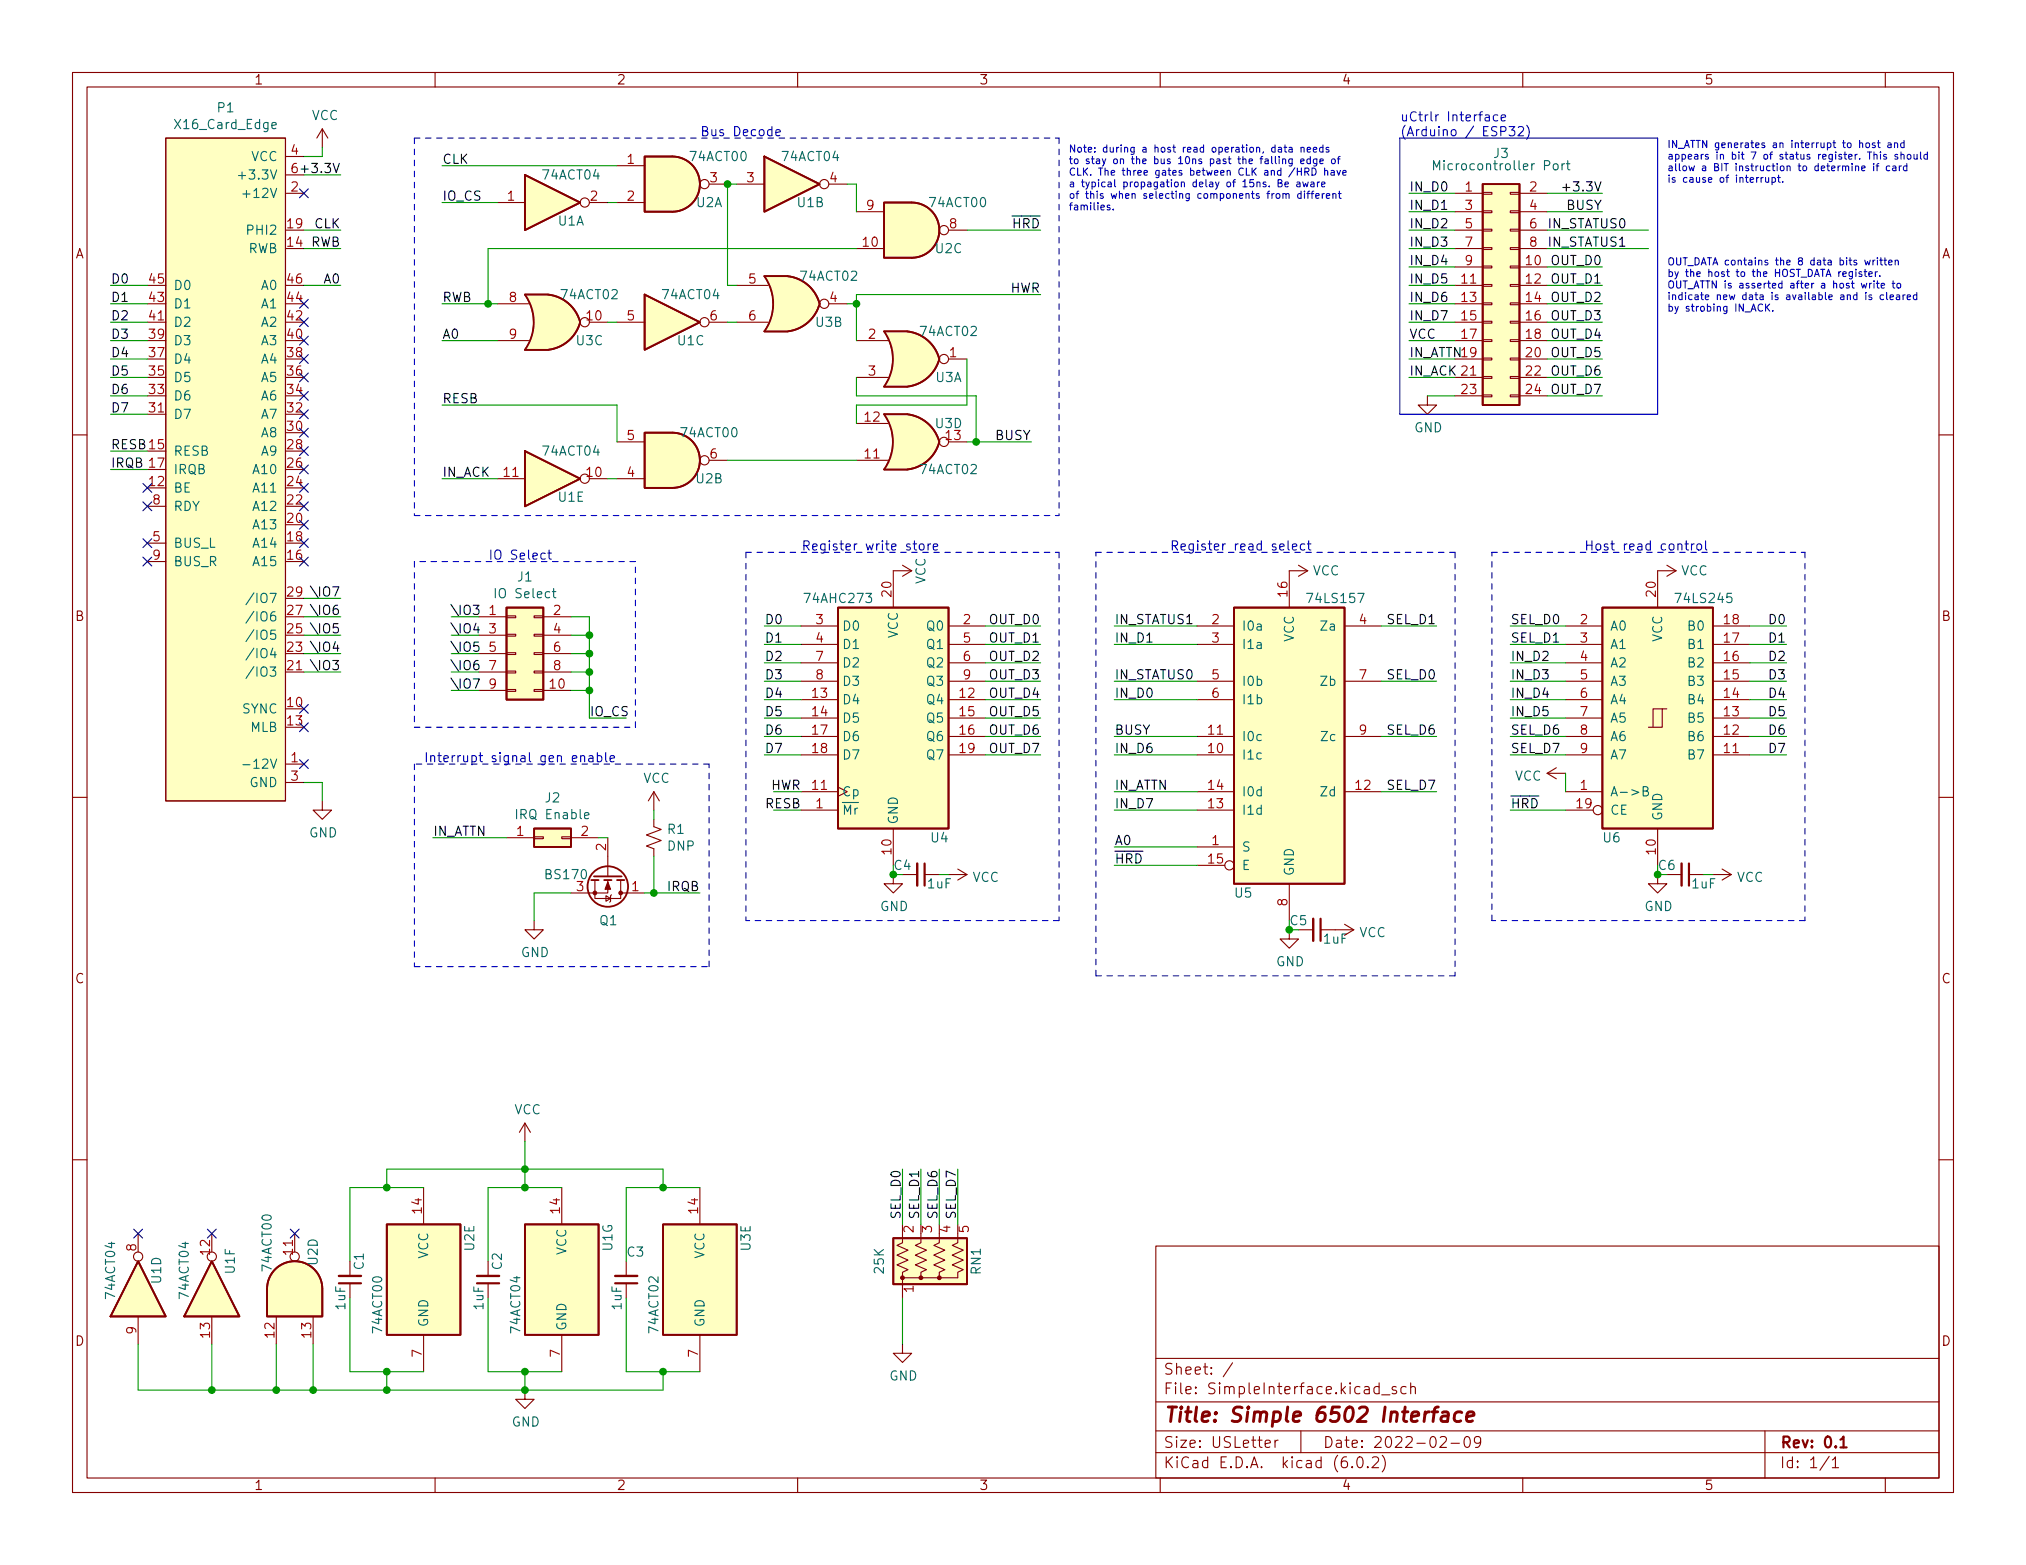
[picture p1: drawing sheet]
EESchema Schematic File Version 4
EELAYER 30 0
EELAYER END
$Descr USLetter 11000 8500
encoding utf-8
Sheet 1 1
Title "Simple 6502 Interface"
Date "2022-02-09"
Rev "0.1"
Comp ""
Comment1 ""
Comment2 ""
Comment3 ""
Comment4 ""
$EndDescr
Wire Wire Line
	4650 2300 4650 2200
Wire Wire Line
	4650 2050 4650 2150
$Comp
L 74xx:74LS00 U2
U 1 1
P 3650 1000
F 0 "U2" H 3850 900 50  0000 C CNN
F 1 "74ACT00" H 3900 1150 50  0000 C CNN
F 2 "Package_DIP:DIP-14_W7.62mm" H 3650 1000 50  0001 C CNN
F 3 "http://www.ti.com/lit/gpn/sn74ls00" H 3650 1000 50  0001 C CNN
	1    3650 1000
	1    0    0    -1  
$EndComp
$Comp
L 74xx:74LS00 U2
U 2 1
P 3650 2500
F 0 "U2" H 3850 2600 50  0000 C CNN
F 1 "74ACT00" H 3850 2350 50  0000 C CNN
F 2 "Package_DIP:DIP-14_W7.62mm" H 3650 2500 50  0001 C CNN
F 3 "http://www.ti.com/lit/gpn/sn74ls00" H 3650 2500 50  0001 C CNN
	2    3650 2500
	1    0    0    1   
$EndComp
$Comp
L 74xx:74LS00 U2
U 3 1
P 4950 1250
F 0 "U2" H 5150 1150 50  0000 C CNN
F 1 "74ACT00" H 5200 1400 50  0000 C CNN
F 2 "Package_DIP:DIP-14_W7.62mm" H 4950 1250 50  0001 C CNN
F 3 "http://www.ti.com/lit/gpn/sn74ls00" H 4950 1250 50  0001 C CNN
	3    4950 1250
	1    0    0    -1  
$EndComp
$Comp
L 74xx:74LS02 U3
U 4 1
P 4950 2400
F 0 "U3" H 5150 2300 50  0000 C CNN
F 1 "74ACT02" H 5150 2550 50  0000 C CNN
F 2 "Package_DIP:DIP-14_W7.62mm" H 4950 2400 50  0001 C CNN
F 3 "http://www.ti.com/lit/gpn/sn74ls02" H 4950 2400 50  0001 C CNN
	4    4950 2400
	1    0    0    1   
$EndComp
Wire Wire Line
	5300 2150 5300 2400
Wire Wire Line
	4650 2150 5300 2150
Wire Wire Line
	4650 2200 5250 2200
Wire Wire Line
	5250 2400 5300 2400
$Comp
L 74xx:74LS02 U3
U 1 1
P 4950 1950
F 0 "U3" H 5150 1850 50  0000 C CNN
F 1 "74ACT02" H 5150 2100 50  0000 C CNN
F 2 "Package_DIP:DIP-14_W7.62mm" H 4950 1950 50  0001 C CNN
F 3 "http://www.ti.com/lit/gpn/sn74ls02" H 4950 1950 50  0001 C CNN
	1    4950 1950
	1    0    0    -1  
$EndComp
Text Label 5400 2400 0    50   ~ 0
BUSY
Wire Wire Line
	5300 2400 5600 2400
Text Label 7650 1050 0    50   ~ 0
IN_D0
Text Label 7650 1150 0    50   ~ 0
IN_D1
Text Label 7650 1250 0    50   ~ 0
IN_D2
Text Label 7650 1350 0    50   ~ 0
IN_D3
Text Label 2400 2600 0    50   ~ 0
IN_ACK
Text Label 5650 1250 2    50   ~ 0
~HRD
Text Label 5650 1600 2    50   ~ 0
HWR
Wire Wire Line
	4600 1650 4650 1650
Wire Wire Line
	4650 1850 4650 1650
Text Label 7650 2050 0    50   ~ 0
IN_ACK
Wire Wire Line
	7900 1050 7650 1050
Wire Wire Line
	7900 1150 7650 1150
Wire Wire Line
	7900 1250 7650 1250
Wire Wire Line
	7900 1350 7650 1350
Wire Wire Line
	7900 1450 7650 1450
Wire Wire Line
	7900 1550 7650 1550
Wire Wire Line
	7900 1650 7650 1650
Wire Wire Line
	7900 1750 7650 1750
Text Label 7650 1450 0    50   ~ 0
IN_D4
Text Label 7650 1550 0    50   ~ 0
IN_D5
Text Label 7650 1650 0    50   ~ 0
IN_D6
Text Label 7650 1750 0    50   ~ 0
IN_D7
Text Label 7650 1950 0    50   ~ 0
IN_ATTN
Text Notes 7600 750  0    50   ~ 0
uCtrlr Interface\n(Arduino / ESP32)
Text Label 8700 1150 2    50   ~ 0
BUSY
Text Label 8400 1250 0    50   ~ 0
IN_STATUS0
Text Label 8400 1350 0    50   ~ 0
IN_STATUS1
Text Label 2350 4550 0    50   ~ 0
IN_ATTN
Wire Wire Line
	2350 4550 2750 4550
Wire Wire Line
	3500 4850 3550 4850
Text Label 3800 4850 2    50   ~ 0
IRQB
Wire Wire Line
	2850 6350 2850 6200
$Comp
L power:VCC #PWR03
U 1 1
P 2850 6200
F 0 "#PWR03" H 2850 6050 50  0001 C CNN
F 1 "VCC" H 2865 6373 50  0000 C CNN
F 2 "" H 2850 6200 50  0001 C CNN
F 3 "" H 2850 6200 50  0001 C CNN
	1    2850 6200
	1    0    0    -1  
$EndComp
$Comp
L 74xx:74LS00 U2
U 4 1
P 1600 7000
F 0 "U2" H 1800 6900 50  0000 C CNN
F 1 "74ACT00" H 1850 7150 50  0000 C CNN
F 2 "Package_DIP:DIP-14_W7.62mm" H 1600 7000 50  0001 C CNN
F 3 "http://www.ti.com/lit/gpn/sn74ls00" H 1600 7000 50  0001 C CNN
	4    1600 7000
	0    -1   -1   0   
$EndComp
Wire Notes Line
	3850 4150 2250 4150
Wire Notes Line
	2250 4150 2250 5250
Wire Notes Line
	2250 5250 3850 5250
Wire Notes Line
	3850 5250 3850 4150
Text Notes 2300 4150 0    50   ~ 0
Interrupt signal gen enable
Wire Wire Line
	1900 6850 1900 6450
Wire Wire Line
	1900 7050 1900 7450
$Comp
L Device:C_Small C1
U 1 1
P 1900 6950
F 0 "C1" V 1850 6850 50  0000 C CNN
F 1 "1uF" V 1950 7050 50  0000 C CNN
F 2 "Capacitor_THT:C_Disc_D4.3mm_W1.9mm_P5.00mm" H 1900 6950 50  0001 C CNN
F 3 "~" H 1900 6950 50  0001 C CNN
	1    1900 6950
	-1   0    0    1   
$EndComp
Wire Wire Line
	2900 4850 3100 4850
Text Notes 9050 1000 0    39   ~ 0
IN_ATTN generates an interrupt to host and\nappears in bit 7 of status register. This should\nallow a BIT instruction to determine if card\nis cause of interrupt.
Text Notes 9050 1700 0    39   ~ 0
OUT_DATA contains the 8 data bits written\nby the host to the HOST_DATA register.\nOUT_ATTN is asserted after a host write to\nindicate new data is available and is cleared\nby strobing IN_ACK.
$Comp
L 74xx:74HC04 U1
U 1 1
P 3000 1100
F 0 "U1" H 3100 1000 50  0000 C CNN
F 1 "74ACT04" H 3100 1250 50  0000 C CNN
F 2 "Package_DIP:DIP-14_W7.62mm" H 3000 1100 50  0001 C CNN
F 3 "https://assets.nexperia.com/documents/data-sheet/74HC_HCT04.pdf" H 3000 1100 50  0001 C CNN
	1    3000 1100
	1    0    0    -1  
$EndComp
$Comp
L 74xx:74HC04 U1
U 2 1
P 4300 1000
F 0 "U1" H 4400 900 50  0000 C CNN
F 1 "74ACT04" H 4400 1150 50  0000 C CNN
F 2 "Package_DIP:DIP-14_W7.62mm" H 4300 1000 50  0001 C CNN
F 3 "https://assets.nexperia.com/documents/data-sheet/74HC_HCT04.pdf" H 4300 1000 50  0001 C CNN
	2    4300 1000
	1    0    0    -1  
$EndComp
$Comp
L 74xx:74HC04 U1
U 4 1
P 750 7000
F 0 "U1" H 850 6900 50  0000 C CNN
F 1 "74ACT04" H 850 7150 50  0000 C CNN
F 2 "Package_DIP:DIP-14_W7.62mm" H 750 7000 50  0001 C CNN
F 3 "https://assets.nexperia.com/documents/data-sheet/74HC_HCT04.pdf" H 750 7000 50  0001 C CNN
	4    750  7000
	0    -1   -1   0   
$EndComp
$Comp
L 74xx:74HC04 U1
U 5 1
P 3000 2600
F 0 "U1" H 3100 2500 50  0000 C CNN
F 1 "74ACT04" H 3100 2750 50  0000 C CNN
F 2 "Package_DIP:DIP-14_W7.62mm" H 3000 2600 50  0001 C CNN
F 3 "https://assets.nexperia.com/documents/data-sheet/74HC_HCT04.pdf" H 3000 2600 50  0001 C CNN
	5    3000 2600
	1    0    0    -1  
$EndComp
$Comp
L 74xx:74HC04 U1
U 6 1
P 1150 7000
F 0 "U1" H 1300 6900 50  0000 C CNN
F 1 "74ACT04" H 1250 7150 50  0000 C CNN
F 2 "Package_DIP:DIP-14_W7.62mm" H 1150 7000 50  0001 C CNN
F 3 "https://assets.nexperia.com/documents/data-sheet/74HC_HCT04.pdf" H 1150 7000 50  0001 C CNN
	6    1150 7000
	0    -1   -1   0   
$EndComp
Text Label 2400 2200 0    50   ~ 0
RESB
Wire Wire Line
	3400 6850 3400 6450
Wire Wire Line
	3400 7050 3400 7450
$Comp
L Device:C_Small C3
U 1 1
P 3400 6950
F 0 "C3" H 3350 6800 50  0000 C CNN
F 1 "1uF" V 3450 7050 50  0000 C CNN
F 2 "Capacitor_THT:C_Disc_D4.3mm_W1.9mm_P5.00mm" H 3400 6950 50  0001 C CNN
F 3 "~" H 3400 6950 50  0001 C CNN
	1    3400 6950
	-1   0    0    1   
$EndComp
Wire Wire Line
	1150 7300 1150 7550
Wire Wire Line
	1500 7300 1500 7550
Wire Wire Line
	1700 7300 1700 7550
NoConn ~ 1600 6700
NoConn ~ 1150 6700
$Comp
L 74xx:74HC04 U1
U 7 1
P 3050 6950
F 0 "U1" V 3300 7100 50  0000 L CNN
F 1 "74ACT04" V 2800 6650 50  0000 L CNN
F 2 "Package_DIP:DIP-14_W7.62mm" H 3050 6950 50  0001 C CNN
F 3 "https://assets.nexperia.com/documents/data-sheet/74HC_HCT04.pdf" H 3050 6950 50  0001 C CNN
	7    3050 6950
	1    0    0    -1  
$EndComp
$Comp
L 74xx:74LS00 U2
U 5 1
P 2300 6950
F 0 "U2" V 2550 7100 50  0000 L CNN
F 1 "74ACT00" V 2050 6650 50  0000 L CNN
F 2 "Package_DIP:DIP-14_W7.62mm" H 2300 6950 50  0001 C CNN
F 3 "http://www.ti.com/lit/gpn/sn74ls00" H 2300 6950 50  0001 C CNN
	5    2300 6950
	1    0    0    -1  
$EndComp
$Comp
L Device:C_Small C2
U 1 1
P 2650 6950
F 0 "C2" V 2600 6850 50  0000 C CNN
F 1 "1uF" V 2700 7050 50  0000 C CNN
F 2 "Capacitor_THT:C_Disc_D4.3mm_W1.9mm_P5.00mm" H 2650 6950 50  0001 C CNN
F 3 "~" H 2650 6950 50  0001 C CNN
	1    2650 6950
	-1   0    0    1   
$EndComp
Wire Wire Line
	2650 6850 2650 6450
Wire Wire Line
	2650 7050 2650 7450
Wire Wire Line
	2650 6450 2850 6450
Wire Wire Line
	2850 6450 2850 6350
Connection ~ 2850 6450
Wire Wire Line
	2850 6450 3050 6450
Wire Wire Line
	1900 6450 2100 6450
Wire Wire Line
	2100 6450 2100 6350
Connection ~ 2100 6450
Wire Wire Line
	2100 6450 2300 6450
Wire Wire Line
	1900 7450 2100 7450
Wire Wire Line
	2650 7450 2850 7450
Wire Wire Line
	2850 7450 2850 7550
Connection ~ 2850 7450
Wire Wire Line
	2850 7450 3050 7450
Wire Wire Line
	2100 7450 2100 7550
Connection ~ 2100 7450
Wire Wire Line
	2100 7450 2300 7450
Wire Wire Line
	3800 6450 3600 6450
Wire Wire Line
	3800 7450 3600 7450
Wire Wire Line
	3600 7450 3600 7550
Connection ~ 3600 7450
Wire Wire Line
	3600 7450 3400 7450
Wire Wire Line
	3600 6450 3600 6350
Connection ~ 3600 6450
Wire Wire Line
	3600 6450 3400 6450
Connection ~ 1500 7550
Wire Wire Line
	1500 7550 1700 7550
Connection ~ 1700 7550
Wire Wire Line
	1700 7550 2100 7550
Connection ~ 2100 7550
Connection ~ 2850 7550
Wire Wire Line
	2850 7550 3600 7550
Wire Wire Line
	2100 6350 2850 6350
Connection ~ 2850 6350
Wire Wire Line
	2850 6350 3600 6350
Wire Wire Line
	2100 7550 2850 7550
Text Label 3200 3900 0    50   ~ 0
IO_CS
Wire Wire Line
	3100 3350 3200 3350
Wire Wire Line
	3100 3750 3200 3750
Wire Wire Line
	3200 3350 3200 3450
Wire Wire Line
	3100 3450 3200 3450
Wire Wire Line
	3100 3550 3200 3550
Wire Wire Line
	3100 3650 3200 3650
Text Label 2400 1100 0    50   ~ 0
IO_CS
Text Label 2400 900  0    50   ~ 0
CLK
Wire Wire Line
	2400 1100 2700 1100
Wire Wire Line
	3350 2200 3350 2400
Wire Wire Line
	3300 2600 3350 2600
Wire Wire Line
	3950 1000 4000 1000
Wire Wire Line
	3300 1100 3350 1100
Wire Wire Line
	2700 2600 2400 2600
Wire Wire Line
	4600 1000 4650 1000
Wire Wire Line
	4650 1600 5650 1600
Wire Wire Line
	3950 2500 4650 2500
Wire Wire Line
	5250 2200 5250 1950
Connection ~ 5300 2400
Wire Wire Line
	7000 5050 7000 5000
$Comp
L power:VCC #PWR013
U 1 1
P 7250 5050
F 0 "#PWR013" H 7250 4900 50  0001 C CNN
F 1 "VCC" V 7265 5178 50  0000 L CNN
F 2 "" H 7250 5050 50  0001 C CNN
F 3 "" H 7250 5050 50  0001 C CNN
	1    7250 5050
	0    1    1    0   
$EndComp
$Comp
L Device:C_Small C5
U 1 1
P 7150 5050
F 0 "C5" V 7100 4950 50  0000 C CNN
F 1 "1uF" V 7200 5150 50  0000 C CNN
F 2 "Capacitor_THT:C_Disc_D4.3mm_W1.9mm_P5.00mm" H 7150 5050 50  0001 C CNN
F 3 "~" H 7150 5050 50  0001 C CNN
	1    7150 5050
	0    1    1    0   
$EndComp
Text Label 6050 3700 0    50   ~ 0
IN_STATUS0
Text Label 6050 3400 0    50   ~ 0
IN_STATUS1
$Comp
L power:VCC #PWR011
U 1 1
P 7000 3100
F 0 "#PWR011" H 7000 2950 50  0001 C CNN
F 1 "VCC" V 7000 3300 50  0000 C CNN
F 2 "" H 7000 3100 50  0001 C CNN
F 3 "" H 7000 3100 50  0001 C CNN
	1    7000 3100
	0    1    -1   0   
$EndComp
Text Label 6050 4300 0    50   ~ 0
IN_ATTN
Text Label 6050 3800 0    50   ~ 0
IN_D0
Text Label 6050 3500 0    50   ~ 0
IN_D1
Text Label 6050 4100 0    50   ~ 0
IN_D6
Text Label 6050 4400 0    50   ~ 0
IN_D7
Text Label 6050 4600 0    50   ~ 0
A0
Text Label 7800 4300 2    50   ~ 0
SEL_D7
Text Label 7800 4000 2    50   ~ 0
SEL_D6
Text Label 7800 3700 2    50   ~ 0
SEL_D0
Text Label 7800 3400 2    50   ~ 0
SEL_D1
Text Label 6050 4000 0    50   ~ 0
BUSY
$Comp
L 74xx:74LS157 U5
U 1 1
P 7000 4000
F 0 "U5" H 6750 3150 50  0000 C CNN
F 1 "74LS157" H 7250 4750 50  0000 C CNN
F 2 "Package_DIP:DIP-16_W7.62mm" H 7000 4000 50  0001 C CNN
F 3 "http://www.ti.com/lit/gpn/sn74LS157" H 7000 4000 50  0001 C CNN
	1    7000 4000
	1    0    0    -1  
$EndComp
Wire Wire Line
	5150 4750 5100 4750
Wire Wire Line
	4850 4700 4850 4750
Wire Wire Line
	4900 4750 4850 4750
Wire Wire Line
	9250 4750 9300 4750
Wire Wire Line
	9000 4700 9000 4750
$Comp
L Device:C_Small C6
U 1 1
P 9150 4750
F 0 "C6" V 9100 4650 50  0000 C CNN
F 1 "1uF" V 9200 4850 50  0000 C CNN
F 2 "Capacitor_THT:C_Disc_D4.3mm_W1.9mm_P5.00mm" H 9150 4750 50  0001 C CNN
F 3 "~" H 9150 4750 50  0001 C CNN
	1    9150 4750
	0    1    1    0   
$EndComp
$Comp
L Device:C_Small C4
U 1 1
P 5000 4750
F 0 "C4" V 4950 4650 50  0000 C CNN
F 1 "1uF" V 5050 4850 50  0000 C CNN
F 2 "Capacitor_THT:C_Disc_D4.3mm_W1.9mm_P5.00mm" H 5000 4750 50  0001 C CNN
F 3 "~" H 5000 4750 50  0001 C CNN
	1    5000 4750
	0    1    1    0   
$EndComp
$Comp
L power:VCC #PWR010
U 1 1
P 5150 4750
F 0 "#PWR010" H 5150 4600 50  0001 C CNN
F 1 "VCC" V 5165 4878 50  0000 L CNN
F 2 "" H 5150 4750 50  0001 C CNN
F 3 "" H 5150 4750 50  0001 C CNN
	1    5150 4750
	0    1    1    0   
$EndComp
$Comp
L power:VCC #PWR017
U 1 1
P 9300 4750
F 0 "#PWR017" H 9300 4600 50  0001 C CNN
F 1 "VCC" V 9315 4878 50  0000 L CNN
F 2 "" H 9300 4750 50  0001 C CNN
F 3 "" H 9300 4750 50  0001 C CNN
	1    9300 4750
	0    1    1    0   
$EndComp
Text Label 4350 4400 2    50   ~ 0
RESB
Text Label 8200 3900 0    50   ~ 0
IN_D5
Text Label 8200 3800 0    50   ~ 0
IN_D4
Text Label 8200 3700 0    50   ~ 0
IN_D3
Text Label 8200 3600 0    50   ~ 0
IN_D2
Text Label 4350 4300 2    50   ~ 0
HWR
$Comp
L power:VCC #PWR014
U 1 1
P 8500 4200
F 0 "#PWR014" H 8500 4050 50  0001 C CNN
F 1 "VCC" V 8515 4328 50  0000 L CNN
F 2 "" H 8500 4200 50  0001 C CNN
F 3 "" H 8500 4200 50  0001 C CNN
	1    8500 4200
	0    -1   1    0   
$EndComp
$Comp
L power:VCC #PWR07
U 1 1
P 4850 3100
F 0 "#PWR07" H 4850 2950 50  0001 C CNN
F 1 "VCC" H 4850 3250 50  0000 C CNN
F 2 "" H 4850 3100 50  0001 C CNN
F 3 "" H 4850 3100 50  0001 C CNN
	1    4850 3100
	0    1    1    0   
$EndComp
$Comp
L 74xx:74LS245 U6
U 1 1
P 9000 3900
F 0 "U6" H 8750 3250 50  0000 C CNN
F 1 "74LS245" H 9250 4550 50  0000 C CNN
F 2 "Package_DIP:DIP-20_W7.62mm" H 9000 3900 50  0001 C CNN
F 3 "http://www.ti.com/lit/gpn/sn74LS245" H 9000 3900 50  0001 C CNN
	1    9000 3900
	1    0    0    -1  
$EndComp
Text Label 8200 4400 0    50   ~ 0
~HRD
$Comp
L 74xx:74AHC273 U4
U 1 1
P 4850 3900
F 0 "U4" H 5100 3250 50  0000 C CNN
F 1 "74AHC273" H 4550 4550 50  0000 C CNN
F 2 "Package_DIP:DIP-20_W7.62mm" H 4850 3900 50  0001 C CNN
F 3 "https://assets.nexperia.com/documents/data-sheet/74AHC_AHCT273.pdf" H 4850 3900 50  0001 C CNN
	1    4850 3900
	1    0    0    -1  
$EndComp
Wire Wire Line
	4350 4300 4200 4300
Wire Wire Line
	4350 4400 4200 4400
Wire Notes Line
	5750 750  5750 2800
Wire Notes Line
	2250 750  2250 2800
Wire Wire Line
	5250 1250 5650 1250
Wire Wire Line
	3200 3900 3400 3900
Text Notes 3800 750  0    50   ~ 0
Bus Decode
Text Label 5650 3400 2    50   ~ 0
OUT_D0
Text Label 5650 3500 2    50   ~ 0
OUT_D1
Text Label 5650 3600 2    50   ~ 0
OUT_D2
Text Label 5650 3700 2    50   ~ 0
OUT_D3
Text Label 5650 3800 2    50   ~ 0
OUT_D4
Text Label 5650 3900 2    50   ~ 0
OUT_D5
Text Label 5650 4000 2    50   ~ 0
OUT_D6
Text Label 5650 4100 2    50   ~ 0
OUT_D7
Wire Wire Line
	5350 3400 5650 3400
Wire Wire Line
	5350 3500 5650 3500
Wire Wire Line
	5350 3600 5650 3600
Wire Wire Line
	5350 3700 5650 3700
Wire Wire Line
	5350 3800 5650 3800
Wire Wire Line
	5350 3900 5650 3900
Wire Wire Line
	5350 4000 5650 4000
Wire Wire Line
	5350 4100 5650 4100
$Comp
L 74xx:74LS02 U3
U 5 1
P 3800 6950
F 0 "U3" V 4050 7100 50  0000 L CNN
F 1 "74ACT02" V 3550 6650 50  0000 L CNN
F 2 "Package_DIP:DIP-14_W7.62mm" H 3800 6950 50  0001 C CNN
F 3 "http://www.ti.com/lit/gpn/sn74ls02" H 3800 6950 50  0001 C CNN
	5    3800 6950
	1    0    0    -1  
$EndComp
Wire Wire Line
	8950 1250 8400 1250
Wire Wire Line
	8950 1350 8400 1350
Wire Wire Line
	2900 5000 2900 4850
$Comp
L Transistor_FET:BS170 Q1
U 1 1
P 3300 4750
F 0 "Q1" V 3550 4700 50  0000 L CNN
F 1 "BS170" V 3300 4400 50  0000 L CNN
F 2 "Package_TO_SOT_THT:TO-92_Inline" H 3500 4675 50  0001 L CIN
F 3 "https://www.onsemi.com/pub/Collateral/BS170-D.PDF" H 3300 4750 50  0001 L CNN
	1    3300 4750
	0    1    1    0   
$EndComp
Wire Wire Line
	3550 4850 3550 4650
$Comp
L Device:R_Small_US R1
U 1 1
P 3550 4550
F 0 "R1" H 3618 4596 50  0000 L CNN
F 1 "DNP" H 3618 4505 50  0000 L CNN
F 2 "Resistor_THT:R_Axial_DIN0309_L9.0mm_D3.2mm_P12.70mm_Horizontal" H 3550 4550 50  0001 C CNN
F 3 "~" H 3550 4550 50  0001 C CNN
	1    3550 4550
	1    0    0    -1  
$EndComp
$Comp
L power:VCC #PWR06
U 1 1
P 3550 4400
F 0 "#PWR06" H 3550 4250 50  0001 C CNN
F 1 "VCC" H 3565 4573 50  0000 C CNN
F 2 "" H 3550 4400 50  0001 C CNN
F 3 "" H 3550 4400 50  0001 C CNN
	1    3550 4400
	1    0    0    -1  
$EndComp
Wire Wire Line
	3550 4450 3550 4400
$Comp
L power:VCC #PWR015
U 1 1
P 9000 3100
F 0 "#PWR015" H 9000 2950 50  0001 C CNN
F 1 "VCC" V 9000 3300 50  0000 C CNN
F 2 "" H 9000 3100 50  0001 C CNN
F 3 "" H 9000 3100 50  0001 C CNN
	1    9000 3100
	0    1    -1   0   
$EndComp
$Comp
L Connector_Generic:Conn_02x05_Odd_Even J1
U 1 1
P 2800 3550
F 0 "J1" H 2850 3967 50  0000 C CNN
F 1 "IO Select" H 2850 3876 50  0000 C CNN
F 2 "Connector_PinHeader_2.54mm:PinHeader_2x05_P2.54mm_Vertical" H 2800 3550 50  0001 C CNN
F 3 "~" H 2800 3550 50  0001 C CNN
	1    2800 3550
	1    0    0    -1  
$EndComp
Connection ~ 3200 3450
Wire Wire Line
	3200 3450 3200 3550
Connection ~ 3200 3550
Wire Wire Line
	3200 3550 3200 3650
Connection ~ 3200 3650
Wire Wire Line
	3200 3650 3200 3750
Connection ~ 3200 3750
Wire Wire Line
	3200 3750 3200 3900
Wire Notes Line
	2250 3950 3450 3950
Wire Notes Line
	3450 3950 3450 3050
Wire Notes Line
	3450 3050 2250 3050
Wire Notes Line
	2250 3050 2250 3950
Text Notes 2650 3050 0    50   ~ 0
IO Select
$Comp
L Connector_Generic:Conn_02x01 J2
U 1 1
P 2950 4550
F 0 "J2" H 3000 4767 50  0000 C CNN
F 1 "IRQ Enable" H 3000 4676 50  0000 C CNN
F 2 "Connector_PinHeader_2.54mm:PinHeader_2x01_P2.54mm_Vertical" H 2950 4550 50  0001 C CNN
F 3 "~" H 2950 4550 50  0001 C CNN
	1    2950 4550
	1    0    0    -1  
$EndComp
Wire Wire Line
	3250 4550 3300 4550
Text Label 6050 4700 0    50   ~ 0
~HRD
Text Label 8700 1450 2    50   ~ 0
OUT_D0
Wire Wire Line
	8700 1550 8400 1550
Wire Wire Line
	8700 1650 8400 1650
Wire Wire Line
	8700 1750 8400 1750
Wire Wire Line
	8700 1850 8400 1850
Wire Wire Line
	8700 1950 8400 1950
Wire Wire Line
	8700 2050 8400 2050
Wire Wire Line
	8700 2150 8400 2150
Wire Wire Line
	8700 1450 8400 1450
Text Label 8700 1550 2    50   ~ 0
OUT_D1
Text Label 8700 1650 2    50   ~ 0
OUT_D2
Text Label 8700 1750 2    50   ~ 0
OUT_D3
Text Label 8700 1850 2    50   ~ 0
OUT_D4
Text Label 8700 1950 2    50   ~ 0
OUT_D5
Text Label 8700 2050 2    50   ~ 0
OUT_D6
Text Label 8700 2150 2    50   ~ 0
OUT_D7
Wire Wire Line
	8700 1150 8400 1150
Wire Wire Line
	8700 1050 8400 1050
Text Label 8700 1050 2    50   ~ 0
+3.3V
Text Label 7650 1850 0    50   ~ 0
VCC
Wire Wire Line
	7900 1850 7650 1850
Wire Wire Line
	7900 1950 7650 1950
Wire Wire Line
	7900 2050 7650 2050
$Comp
L Connector_Generic:Conn_02x12_Odd_Even J3
U 1 1
P 8100 1550
F 0 "J3" H 8150 2267 50  0000 C CNN
F 1 "Microcontroller Port" H 8150 2200 50  0000 C CNN
F 2 "Connector_PinHeader_2.54mm:PinHeader_2x12_P2.54mm_Vertical" H 8100 1550 50  0001 C CNN
F 3 "~" H 8100 1550 50  0001 C CNN
	1    8100 1550
	1    0    0    -1  
$EndComp
Text Label 4150 3400 0    50   ~ 0
D0
Text Label 4150 3500 0    50   ~ 0
D1
Text Label 4150 3600 0    50   ~ 0
D2
Text Label 4150 3700 0    50   ~ 0
D3
Text Label 4150 3800 0    50   ~ 0
D4
Text Label 4150 3900 0    50   ~ 0
D5
Text Label 4150 4000 0    50   ~ 0
D6
Text Label 4150 4100 0    50   ~ 0
D7
Text Label 9700 3400 2    50   ~ 0
D0
Text Label 9700 3500 2    50   ~ 0
D1
Text Label 9700 3600 2    50   ~ 0
D2
Text Label 9700 3700 2    50   ~ 0
D3
Text Label 9700 3800 2    50   ~ 0
D4
Text Label 9700 3900 2    50   ~ 0
D5
Text Label 9700 4000 2    50   ~ 0
D6
Text Label 9700 4100 2    50   ~ 0
D7
Wire Notes Line style solid
	7600 750  9000 750 
Wire Notes Line style solid
	9000 750  9000 2250
Wire Notes Line style solid
	9000 2250 7600 2250
Wire Notes Line style solid
	7600 2250 7600 750 
Wire Wire Line
	1650 1550 1850 1550
Text Label 1850 1550 2    50   ~ 0
A0
Wire Wire Line
	1650 1350 1850 1350
Text Label 1850 1350 2    50   ~ 0
RWB
Text Label 600  2550 0    50   ~ 0
IRQB
Wire Wire Line
	800  2550 600  2550
Wire Wire Line
	1650 1250 1850 1250
Text Label 1850 1250 2    50   ~ 0
CLK
NoConn ~ 1650 1650
NoConn ~ 1650 1750
NoConn ~ 1650 1850
NoConn ~ 1650 1950
NoConn ~ 1650 2050
NoConn ~ 1650 2150
NoConn ~ 1650 2250
NoConn ~ 1650 2350
NoConn ~ 1650 2450
NoConn ~ 1650 2550
NoConn ~ 1650 2650
NoConn ~ 1650 2750
NoConn ~ 1650 2850
NoConn ~ 1650 2950
NoConn ~ 1650 3050
Text Notes 5800 1150 0    39   ~ 0
Note: during a host read operation, data needs\nto stay on the bus 10ns past the falling edge of\nCLK. The three gates between CLK and /HRD have\na typical propagation delay of 15ns. Be aware\nof this when selecting components from different\nfamilies.
Wire Wire Line
	1650 3650 1850 3650
Text Label 1850 3650 2    50   ~ 0
\IO3
Wire Wire Line
	1650 3550 1850 3550
Wire Wire Line
	1650 3450 1850 3450
Wire Wire Line
	1650 3350 1850 3350
Wire Wire Line
	1650 3250 1850 3250
Wire Wire Line
	800  2250 600  2250
Wire Wire Line
	800  2150 600  2150
Wire Wire Line
	800  2050 600  2050
Wire Wire Line
	800  1950 600  1950
Wire Wire Line
	800  1850 600  1850
Wire Wire Line
	800  1750 600  1750
Wire Wire Line
	800  1650 600  1650
Wire Wire Line
	800  1550 600  1550
Text Label 1850 3550 2    50   ~ 0
\IO4
Text Label 1850 3450 2    50   ~ 0
\IO5
Text Label 1850 3350 2    50   ~ 0
\IO6
Text Label 1850 3250 2    50   ~ 0
\IO7
Text Label 600  2250 0    50   ~ 0
D7
Text Label 600  2150 0    50   ~ 0
D6
Text Label 600  2050 0    50   ~ 0
D5
Text Label 600  1950 0    50   ~ 0
D4
Text Label 600  1850 0    50   ~ 0
D3
Text Label 600  1750 0    50   ~ 0
D2
Text Label 600  1650 0    50   ~ 0
D1
Text Label 600  1550 0    50   ~ 0
D0
Wire Wire Line
	800  2450 600  2450
Text Label 600  2450 0    50   ~ 0
RESB
Wire Wire Line
	1650 950  1850 950 
Text Label 1850 950  2    50   ~ 0
+3.3V
Text Label 2450 3350 0    50   ~ 0
\IO3
Wire Wire Line
	2450 3350 2600 3350
Wire Wire Line
	2450 3450 2600 3450
Wire Wire Line
	2450 3550 2600 3550
Wire Wire Line
	2450 3650 2600 3650
Wire Wire Line
	2450 3750 2600 3750
Text Label 2450 3450 0    50   ~ 0
\IO4
Text Label 2450 3550 0    50   ~ 0
\IO5
Text Label 2450 3650 0    50   ~ 0
\IO6
Text Label 2450 3750 0    50   ~ 0
\IO7
$Comp
L X16_Card:X16_Card_Edge P1
U 1 1
P 900 2250
F 0 "P1" H 1225 3915 50  0000 C CNN
F 1 "X16_Card_Edge" H 1225 3824 50  0000 C CNN
F 2 "X16:X16_Card_Edge" H 900 2250 50  0001 C CNN
F 3 "" H 900 2250 50  0001 C CNN
	1    900  2250
	1    0    0    -1  
$EndComp
$Comp
L Device:R_Network04_US RN1
U 1 1
P 5100 6850
F 0 "RN1" V 5300 6850 50  0000 C CNN
F 1 "25K" V 4774 6850 50  0000 C CNN
F 2 "Resistor_THT:R_Array_SIP5" V 5375 6850 50  0001 C CNN
F 3 "http://www.vishay.com/docs/31509/csc.pdf" H 5100 6850 50  0001 C CNN
	1    5100 6850
	1    0    0    1   
$EndComp
Text Label 4900 6350 3    50   ~ 0
SEL_D0
Wire Wire Line
	4900 6350 4900 6650
Wire Wire Line
	5000 6650 5000 6350
Wire Wire Line
	5100 6650 5100 6350
Wire Wire Line
	5200 6650 5200 6350
Text Label 5000 6350 3    50   ~ 0
SEL_D1
Text Label 5100 6350 3    50   ~ 0
SEL_D6
Text Label 5200 6350 3    50   ~ 0
SEL_D7
Wire Wire Line
	4350 3400 4150 3400
Wire Wire Line
	4350 3500 4150 3500
Wire Wire Line
	4350 3600 4150 3600
Wire Wire Line
	4350 3700 4150 3700
Wire Wire Line
	4350 3800 4150 3800
Wire Wire Line
	4350 3900 4150 3900
Wire Wire Line
	4350 4000 4150 4000
Wire Wire Line
	4350 4100 4150 4100
Wire Wire Line
	9500 3400 9700 3400
Wire Wire Line
	9500 3500 9700 3500
Wire Wire Line
	9500 3600 9700 3600
Wire Wire Line
	9500 3700 9700 3700
Wire Wire Line
	9500 3800 9700 3800
Wire Wire Line
	9500 3900 9700 3900
Wire Wire Line
	9500 4000 9700 4000
Wire Wire Line
	9500 4100 9700 4100
Text Label 8200 3500 0    50   ~ 0
SEL_D1
Text Label 8200 3400 0    50   ~ 0
SEL_D0
Text Label 8200 4000 0    50   ~ 0
SEL_D6
Text Label 8200 4100 0    50   ~ 0
SEL_D7
Wire Wire Line
	8500 4300 8500 4200
Wire Wire Line
	7500 3400 7800 3400
Wire Wire Line
	7500 3700 7800 3700
Wire Wire Line
	7500 4000 7800 4000
Wire Wire Line
	7500 4300 7800 4300
Wire Wire Line
	6500 3400 6050 3400
Wire Wire Line
	6500 3500 6050 3500
Wire Wire Line
	6500 3700 6050 3700
Wire Wire Line
	6500 3800 6050 3800
Wire Wire Line
	6500 4000 6050 4000
Wire Wire Line
	6500 4100 6050 4100
Wire Wire Line
	6500 4300 6050 4300
Wire Wire Line
	6500 4400 6050 4400
Wire Wire Line
	6500 4600 6050 4600
Wire Wire Line
	6500 4700 6050 4700
Wire Wire Line
	9050 4750 9000 4750
Wire Wire Line
	7050 5050 7000 5050
Wire Wire Line
	8500 3400 8200 3400
Wire Wire Line
	8500 3500 8200 3500
Wire Wire Line
	8500 3600 8200 3600
Wire Wire Line
	8500 3700 8200 3700
Wire Wire Line
	8500 3800 8200 3800
Wire Wire Line
	8500 3900 8200 3900
Wire Wire Line
	8500 4000 8200 4000
Wire Wire Line
	8500 4100 8200 4100
Wire Wire Line
	8500 4400 8200 4400
Wire Notes Line
	7900 3000 7900 5300
Wire Notes Line
	7900 5300 5950 5300
Wire Notes Line
	5950 5300 5950 3000
Wire Notes Line
	5950 3000 7900 3000
Text Notes 6350 3000 0    50   ~ 0
Register read select
Wire Notes Line
	5750 3000 5750 5000
Wire Notes Line
	5750 5000 4050 5000
Wire Notes Line
	4050 3000 5750 3000
Wire Notes Line
	4050 3000 4050 5000
Text Notes 4350 3000 0    50   ~ 0
Register write store
Wire Notes Line
	9800 3000 9800 5000
Wire Notes Line
	9800 5000 8100 5000
Wire Notes Line
	8100 5000 8100 3000
Wire Notes Line
	8100 3000 9800 3000
Text Notes 8600 3000 0    50   ~ 0
Host read control
Wire Wire Line
	4900 7300 4900 7050
Connection ~ 3550 4850
Wire Wire Line
	3550 4850 3800 4850
Wire Wire Line
	2400 900  3350 900 
Wire Notes Line
	2250 750  5750 750 
Wire Notes Line
	2250 2800 5750 2800
NoConn ~ 800  2650
NoConn ~ 800  2750
NoConn ~ 800  2950
NoConn ~ 800  3050
NoConn ~ 1650 3850
NoConn ~ 1650 3950
NoConn ~ 1650 4150
NoConn ~ 1650 1050
$Comp
L power:VCC #PWR01
U 1 1
P 1750 800
F 0 "#PWR01" H 1750 650 50  0001 C CNN
F 1 "VCC" H 1765 973 50  0000 C CNN
F 2 "" H 1750 800 50  0001 C CNN
F 3 "" H 1750 800 50  0001 C CNN
	1    1750 800 
	1    0    0    -1  
$EndComp
Wire Wire Line
	1650 850  1750 850 
Wire Wire Line
	1750 850  1750 800 
Wire Wire Line
	1650 4250 1750 4250
Wire Wire Line
	1750 4250 1750 4350
Text Label 2400 1850 0    50   ~ 0
A0
Wire Wire Line
	2400 1850 2700 1850
Wire Wire Line
	3300 1750 3350 1750
$Comp
L 74xx:74LS02 U3
U 3 1
P 3000 1750
F 0 "U3" H 3200 1650 50  0000 C CNN
F 1 "74ACT02" H 3200 1900 50  0000 C CNN
F 2 "Package_DIP:DIP-14_W7.62mm" H 3000 1750 50  0001 C CNN
F 3 "http://www.ti.com/lit/gpn/sn74ls02" H 3000 1750 50  0001 C CNN
	3    3000 1750
	1    0    0    -1  
$EndComp
Text Label 2400 1650 0    50   ~ 0
RWB
Wire Wire Line
	2700 1650 2650 1650
Wire Wire Line
	3950 1550 4000 1550
Wire Wire Line
	3950 1750 4000 1750
$Comp
L 74xx:74HC04 U1
U 3 1
P 3650 1750
F 0 "U1" H 3750 1650 50  0000 C CNN
F 1 "74ACT04" H 3750 1900 50  0000 C CNN
F 2 "Package_DIP:DIP-14_W7.62mm" H 3650 1750 50  0001 C CNN
F 3 "https://assets.nexperia.com/documents/data-sheet/74HC_HCT04.pdf" H 3650 1750 50  0001 C CNN
	3    3650 1750
	1    0    0    -1  
$EndComp
$Comp
L 74xx:74LS02 U3
U 2 1
P 4300 1650
F 0 "U3" H 4500 1550 50  0000 C CNN
F 1 "74ACT02" H 4500 1800 50  0000 C CNN
F 2 "Package_DIP:DIP-14_W7.62mm" H 4300 1650 50  0001 C CNN
F 3 "http://www.ti.com/lit/gpn/sn74ls02" H 4300 1650 50  0001 C CNN
	2    4300 1650
	1    0    0    -1  
$EndComp
Connection ~ 4650 1650
Wire Wire Line
	4650 1650 4650 1600
Wire Wire Line
	3950 1000 3950 1550
Connection ~ 3950 1000
Wire Wire Line
	2650 1350 4650 1350
Connection ~ 2650 1650
Wire Wire Line
	2400 1650 2650 1650
Wire Wire Line
	2650 1350 2650 1650
Wire Wire Line
	4650 1000 4650 1150
Wire Wire Line
	750  7300 750  7550
Wire Wire Line
	750  7550 1150 7550
Connection ~ 1150 7550
Wire Wire Line
	1150 7550 1500 7550
NoConn ~ 750  6700
Wire Wire Line
	2400 2200 3350 2200
$Comp
L power:GND #PWR?
U 1 1
P 9000 4750
F 0 "#PWR?" H 9000 4500 50  0001 C CNN
F 1 "GND" H 9005 4577 50  0000 C CNN
F 2 "" H 9000 4750 50  0001 C CNN
F 3 "" H 9000 4750 50  0001 C CNN
	1    9000 4750
	1    0    0    -1  
$EndComp
Connection ~ 9000 4750
$Comp
L power:GND #PWR?
U 1 1
P 7000 5050
F 0 "#PWR?" H 7000 4800 50  0001 C CNN
F 1 "GND" H 7005 4877 50  0000 C CNN
F 2 "" H 7000 5050 50  0001 C CNN
F 3 "" H 7000 5050 50  0001 C CNN
	1    7000 5050
	1    0    0    -1  
$EndComp
Connection ~ 7000 5050
$Comp
L power:GND #PWR?
U 1 1
P 4850 4750
F 0 "#PWR?" H 4850 4500 50  0001 C CNN
F 1 "GND" H 4855 4577 50  0000 C CNN
F 2 "" H 4850 4750 50  0001 C CNN
F 3 "" H 4850 4750 50  0001 C CNN
	1    4850 4750
	1    0    0    -1  
$EndComp
Connection ~ 4850 4750
$Comp
L power:GND #PWR?
U 1 1
P 2900 5000
F 0 "#PWR?" H 2900 4750 50  0001 C CNN
F 1 "GND" H 2905 4827 50  0000 C CNN
F 2 "" H 2900 5000 50  0001 C CNN
F 3 "" H 2900 5000 50  0001 C CNN
	1    2900 5000
	1    0    0    -1  
$EndComp
$Comp
L power:GND #PWR?
U 1 1
P 1750 4350
F 0 "#PWR?" H 1750 4100 50  0001 C CNN
F 1 "GND" H 1755 4177 50  0000 C CNN
F 2 "" H 1750 4350 50  0001 C CNN
F 3 "" H 1750 4350 50  0001 C CNN
	1    1750 4350
	1    0    0    -1  
$EndComp
$Comp
L power:GND #PWR?
U 1 1
P 2850 7550
F 0 "#PWR?" H 2850 7300 50  0001 C CNN
F 1 "GND" H 2855 7377 50  0000 C CNN
F 2 "" H 2850 7550 50  0001 C CNN
F 3 "" H 2850 7550 50  0001 C CNN
	1    2850 7550
	1    0    0    -1  
$EndComp
$Comp
L power:GND #PWR?
U 1 1
P 4900 7300
F 0 "#PWR?" H 4900 7050 50  0001 C CNN
F 1 "GND" H 4905 7127 50  0000 C CNN
F 2 "" H 4900 7300 50  0001 C CNN
F 3 "" H 4900 7300 50  0001 C CNN
	1    4900 7300
	1    0    0    -1  
$EndComp
$Comp
L power:GND #PWR?
U 1 1
P 7750 2150
F 0 "#PWR?" H 7750 1900 50  0001 C CNN
F 1 "GND" H 7755 1977 50  0000 C CNN
F 2 "" H 7750 2150 50  0001 C CNN
F 3 "" H 7750 2150 50  0001 C CNN
	1    7750 2150
	1    0    0    -1  
$EndComp
Wire Wire Line
	7750 2150 7900 2150
$EndSCHEMATC
